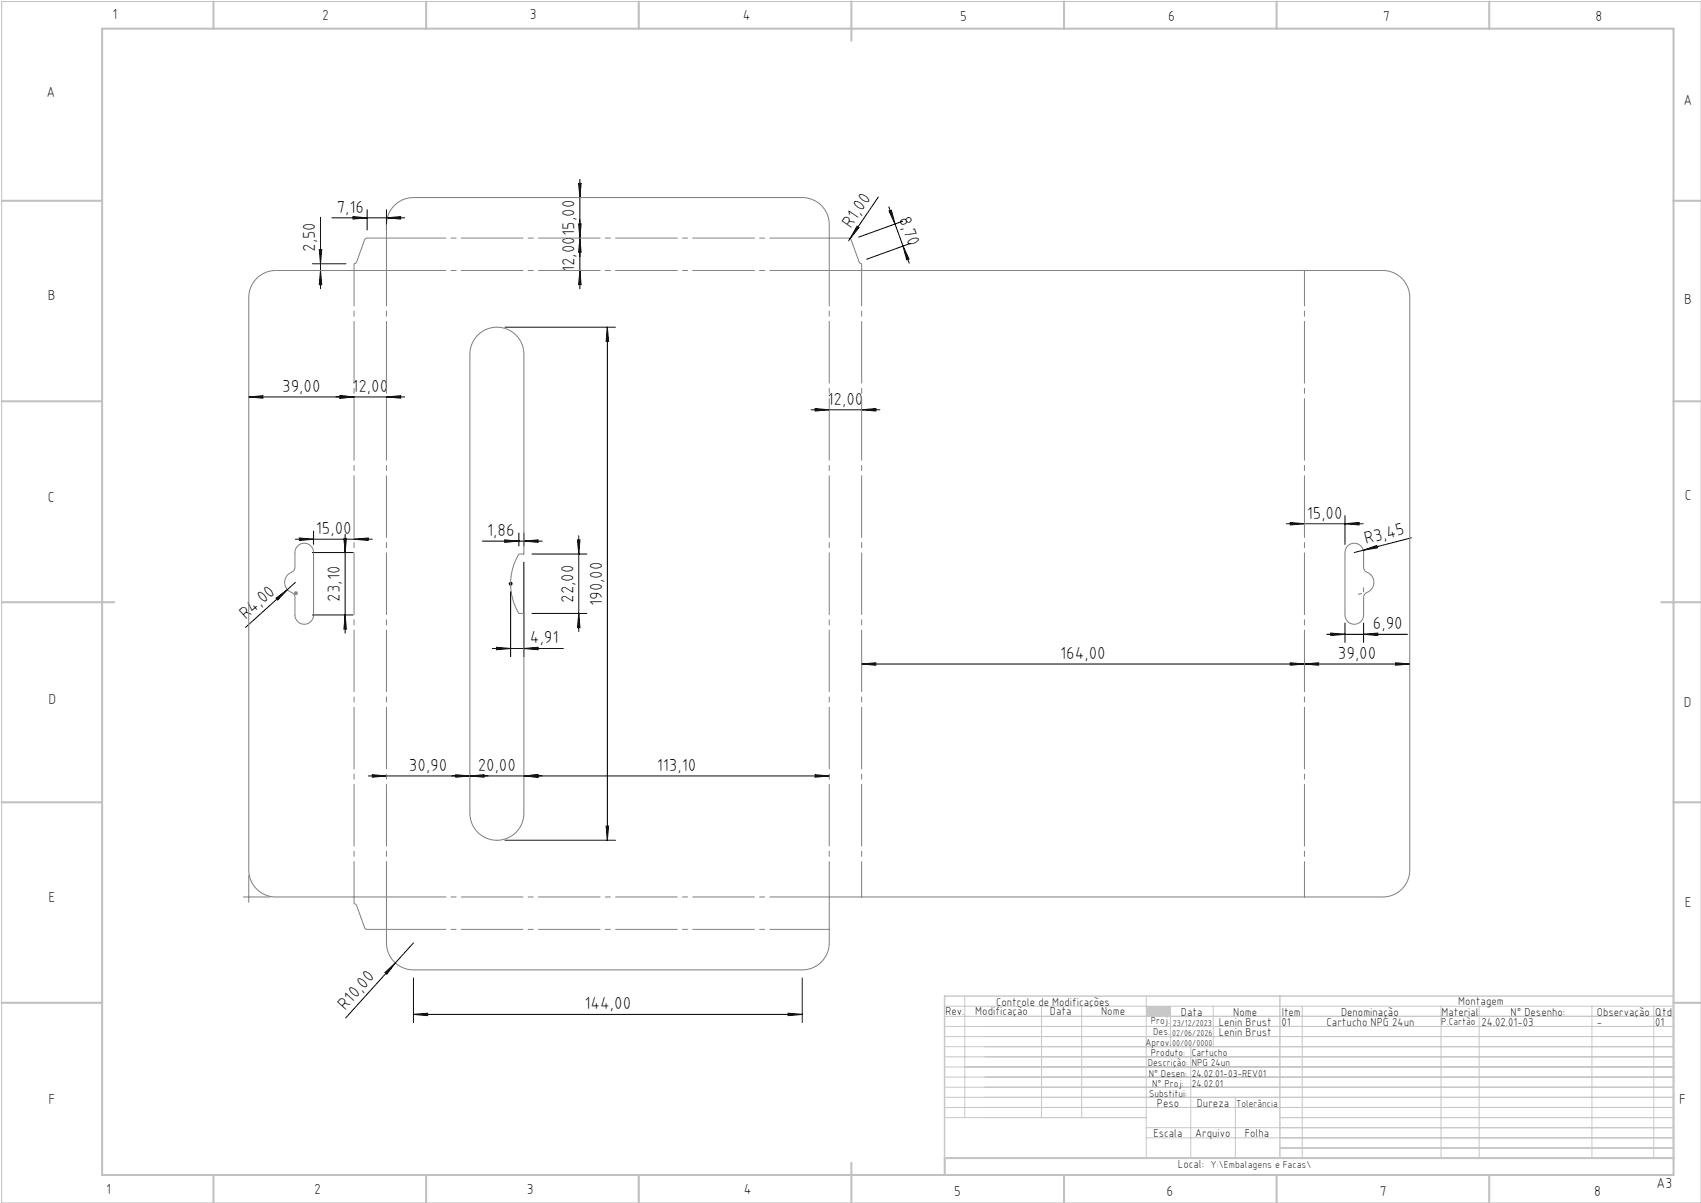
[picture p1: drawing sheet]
<svg xmlns="http://www.w3.org/2000/svg" width="420mm" height="297mm" viewBox="0 0 420 297" stroke-linecap="round" stroke-linejoin="round" font-family="sans-serif">
<path d="M.4 .4h419.6v296.6h-419.6z" fill="none" stroke="#c0c0c0" stroke-width=".25"/>
<g fill="none" stroke="#c0c0c0" stroke-width=".5">
<path d="M25.2 7.1h388v283h-388zM52.7 .4v6.7M105.2 .4v6.7M157.7 .4v6.7M210.2 .4v9.7M262.7 .4v6.7M315.2 .4v6.7M367.7 .4v6.7M.4 49.6h24.8M413.2 49.6h6.8M.4 99.1h24.8M413.2 99.1h6.8"/>
<path d="M.4 148.7h27.8M410.2 148.7h9.8M.4 198.1h24.8M413.2 198.1h6.8M.4 247.6h24.8M413.2 247.6h6.8M52.7 290.1v6.9M105.2 290.1v6.9M157.7 290.1v6.9M210.2 287.1v9.9M262.7 290.1v6.9M315.2 290.1v6.9"/>
<path d="M367.7 290.1v6.9M413.2 285.9h-179.9v4.2"/>
</g>
<g fill="none" stroke="#c3c8d2" stroke-width=".25">
<path d="M233.2 250.9h180M233.2 248.4h180M233.2 253.4h180M233.2 255.9h180M233.2 258.4h180M238.2 245.9v30M257.2 248.4v27.5M267.1 248.4v27.5M283 245.9v40M289 248.4v10M294 258.4v27.5M299.6 248.4v10"/>
<path d="M321.5 248.4v37.5M355.8 248.4v37.5M365.2 248.4v37.5M393.1 248.4v37.5M408.3 248.4v37.5M233.2 260.9h180M233.2 263.4h180M233.2 265.9h180M233.2 268.4h180M233.2 270.9h180M233.2 273.4h180M233.2 275.9h49.8"/>
<path d="M283 278.4h130.2M305 270.9v15M316 275.9h97.2M283 280.9h130.2M316 283.4h97.2"/>
</g>
<path d="M233.2 245.9h180v40h-180zM316 245.9v40" fill="none" stroke="#c3c8d2" stroke-width=".35"/>
<path d="M283 248.4h6v2.5h-6z" fill-rule="evenodd" fill="#c3c8d2"/>
<g fill="none" stroke="#000" stroke-width=".25">
<path d="M79.1 53.6v17.7M81.9 53.8h18M87.1 53.5l3.5 .3-3.5 .3zM90.6 51.8v5M95.4 53.8l3.5-.3v.6zM95.4 51.8v5M142.9 45.3h.6l-.3 3.5zM142.9 55.3h.6l-.3 3.5zM143.2 58.8l.3 3.5h-.6zM143.2 44.3v27M211.6 55.8l.5 .4-2.2 2.7zM216.9 48.6l-7.4 10.8"/>
<path d="M219.5 51.1l1.5 4.2M219.5 52.1l.6-.2 .9 3.4zM221 55.3l3.5 9.7M222.9 54.6l-10.9 3.9M77.1 66.8h8.3M77.1 65.1h8.3M78.8 61.6h.6l-.3 3.5zM79.1 66.8l.3 3.5h-.6zM143.2 66.8l.3 3.5h-.6zM223 60.8l1.4 3.1-.5 .2zM224.8 60.1l-10.8 3.9M61.4 98l3.5-.3v.6z"/>
<path d="M61.4 98h38.5M83.9 97.7l3.5 .3-3.5 .3zM95.4 98l3.5-.3v.6zM124.7 80.8h27.3M150 80.8l.3 3.5h-.6zM150 80.8v126.6M200.3 101.2h17M201.3 100.9l3.5 .3-3.5 .3zM212.8 101.2l3.5-.3v.6zM72.9 133.1h19M73.9 132.8l3.5 .3-3.5 .3zM77.1 136.4h10.1"/>
<path d="M77.4 131.1v3.3M84.9 132.9h.6l-.3 3.5zM85.2 131.9v24.4M87.4 133.1l3.5-.3v.6zM119.1 133.6h14.8M124.6 133.3l3.5 .3-3.5 .3zM128.1 131.6v3.2M129.4 133.6l3.5-.3v.6zM129.4 131.6v3.2M129.4 138.8v23.3M131.4 136.8h13.5M142.6 133.3h.6l-.3 3.5z"/>
<path d="M142.9 132.3v23.6M317.6 129.3h19M318.6 129l3.5 .3-3.5 .3zM332.1 129.3l3.5-.3v.6zM332.1 127.3v7.1M336.6 135.8l3.3-1.1 .2 .6zM348.5 132.8l-14.1 3.6M68.2 147.7l2.8-2.1-2.4 2.5zM72.9 143.8l-12.3 11.1M77.1 151.8h10.1M85.2 151.8l.3 3.5h-.6zM122.6 159.8l3.5 .3-3.5 .3z"/>
<path d="M125.6 144.1h1M125.7 143.8l.7 .7M126.1 143.6v1M126.1 146.1v16M126.4 143.8l-.7 .7M131.4 151.4h13.5M142.9 151.4l.3 3.5h-.6zM327.6 156.6h20M328.6 156.3l3.5 .3-3.5 .3zM332.1 153.8v4.8M336.7 156.6l3.5-.3v.6zM336.7 153.8v4.8"/>
<path d="M121.6 160.1h17.5M129.4 160.1l3.5-.3v.6zM212.8 163.9l3.5-.3v.6zM212.8 163.9h135.3M318.6 163.6l3.5 .3-3.5 .3zM322.1 163.9l3.5-.3v.6zM344.6 163.6l3.5 .3-3.5 .3zM90.9 191.6h113.9M91.9 191.3l3.5 .3-3.5 .3zM112.5 191.3l3.5 .3-3.5 .3zM116 191.6l3.5-.3v.6zM129.4 191.6l3.5-.3v.6z"/>
<path d="M201.3 191.3l3.5 .3-3.5 .3zM124.7 207.4h27.3M149.7 203.9h.6l-.3 3.5zM97.6 237.7l-12.3 13.6M102.1 232.8l-4.5 4.9M95.1 240.1l2.5-2.4-2.1 2.8zM102.1 250.4l3.5-.3v.6zM102.1 241.4v11M102.1 250.4h96M194.6 250.1l3.5 .3-3.5 .3zM198.1 241.4v11"/>
</g>
<g fill="none" stroke="#808080" stroke-width=".25">
<path d="M95.4 58.8h-4.8l-.4 .2-2.2 5.7-.6 .4v1.7M204.8 58.8h4.7l.5 .2 2.1 5.7 .7 .4v1.7M63.4 68.7l1.8-1.3 1.4-.5 1.1-.1h27.7v-11.4a6.7 6.7 0 0 1 6.7-6.6h96a6.7 6.7 0 0 1 6.7 6.6v11.4h136.6a6.7 6.7 0 0 1 6.7 6.6v141.4a6.7 6.7 0 0 1-6.7 6.6h-136.6v11.4a6.7 6.7 0 0 1-6.7 6.6h-96a6.7 6.7 0 0 1-6.7-6.6v-11.4h-27.3a6.7 6.7 0 0 1-6.7-6.6v-141.4l.1-1.1 .4-1.4 .8-1.3zM118 82.7a6.7 6.7 0 0 1 7.2-1.4 6.7 6.7 0 0 1 4.2 6.1v49.4h-1.3a14.2 14.2 0 0 0 0 14.6h1.3v49.4a6.7 6.7 0 0 1-6.7 6.6 6.7 6.7 0 0 1-6.7-6.6v-113.4l.1-1.1 .4-1.4 .5-1zM73.5 134.8a2.3 2.3 0 0 1 2.5-.5 2.3 2.3 0 0 1 1.4 2.1v15.4a2.3 2.3 0 0 1-2.3 2.3 2.3 2.3 0 0 1-2.3-2.3v-4.7a2.09 2.09 0 0 0-1.4-1.2 2.73 2.73 0 0 1-1.1-2.7 2.73 2.73 0 0 1 2-2.1l.5-.9 .1-4.2zM332.7 134.8a2.3 2.3 0 0 1 2.5-.5 2.3 2.3 0 0 1 1.5 2.1v4a2.09 2.09 0 0 0 1.5 1.2 2.73 2.73 0 0 1 1 2.7 2.73 2.73 0 0 1-2 2.1l-.5 .9v4.5a2.3 2.3 0 0 1-2.3 2.3 2.3 2.3 0 0 1-2.3-2.3v-15.4l.2-.8zM72.6 146.4h1M72.7 146.1l.7 .7M73.1 145.9v1M73.4 146.1l-.7 .7M336.2 146.5l-.8 .2M336.7 145.1v1.1"/>
<path d="M61.4 216.1v6.7M60.1 221.4h6.7M87.4 221.4v1.7l.6 .5 2.2 5.7 .4 .1h4.8"/>
</g>
<path d="M87.4 66.8v154.6M95.4 66.8v154.6M204.8 66.8v154.6M212.8 66.8v154.6M322.1 66.8v154.6" fill="none" stroke="#808080" stroke-width=".25" stroke-dasharray="15.2 1.3 1.3 1.3" stroke-dashoffset="6.5"/>
<path d="M95.4 58.8h109.4M95.4 66.8h109.4M95.4 229.4h109.4M204.8 221.4h-109.4" fill="none" stroke="#808080" stroke-width=".25" stroke-dasharray="15.2 1.3 1.3 1.3" stroke-dashoffset=".6"/>
<g fill="#000">
<path d="M211.6 55.8l.5 .4-2.2 2.7zM336.6 135.8l3.3-1.1 .2 .6zM68.2 147.7l2.8-2.1-2.4 2.5zM95.1 240.1l2.5-2.4-2.1 2.8z"/>
<path d="M142.9 45.3h.6l-.3 3.5zM143.2 58.8l.3 3.5h-.6zM142.9 55.3h.6l-.3 3.5zM143.2 66.8l.3 3.5h-.6zM84.9 132.9h.6l-.3 3.5zM85.2 151.8l.3 3.5h-.6z"/>
<path d="M219.5 52.1l.6-.2 .9 3.4zM223 60.8l1.4 3.1-.5 .2z"/>
<path d="M79.1 66.8l.3 3.5h-.6zM78.8 61.6h.6l-.3 3.5z"/>
<path d="M83.9 97.7l3.5 .3-3.5 .3zM61.4 98l3.5-.3v.6zM201.3 191.3l3.5 .3-3.5 .3zM129.4 191.6l3.5-.3v.6zM116 191.6l3.5-.3v.6zM91.9 191.3l3.5 .3-3.5 .3zM129.4 133.6l3.5-.3v.6zM124.6 133.3l3.5 .3-3.5 .3zM95.4 53.8l3.5-.3v.6zM87.1 53.5l3.5 .3-3.5 .3z"/>
<path d="M83.9 97.7l3.5 .3-3.5 .3zM95.4 98l3.5-.3v.6zM73.9 132.8l3.5 .3-3.5 .3zM87.4 133.1l3.5-.3v.6zM328.6 156.3l3.5 .3-3.5 .3zM336.7 156.6l3.5-.3v.6zM102.1 250.4l3.5-.3v.6zM194.6 250.1l3.5 .3-3.5 .3z"/>
<path d="M201.3 100.9l3.5 .3-3.5 .3zM212.8 101.2l3.5-.3v.6z"/>
<path d="M332.1 129.3l3.5-.3v.6zM318.6 129l3.5 .3-3.5 .3z"/>
<path d="M122.6 159.8l3.5 .3-3.5 .3zM129.4 160.1l3.5-.3v.6z"/>
<path d="M322.1 163.9l3.5-.3v.6zM344.6 163.6l3.5 .3-3.5 .3z"/>
<path d="M318.6 163.6l3.5 .3-3.5 .3zM212.8 163.9l3.5-.3v.6zM129.4 191.6l3.5-.3v.6zM112.5 191.3l3.5 .3-3.5 .3z"/>
<path d="M149.7 203.9h.6l-.3 3.5zM150 80.8l.3 3.5h-.6zM142.9 151.4l.3 3.5h-.6zM142.6 133.3h.6l-.3 3.5z"/>
</g>
<g font-size="4.3">
<text x="83.1" y="52.5">7,16</text>
<text x="141.9" y="58.2" transform="rotate(-90 141.9 58.2)">15,00</text>
<text x="210" y="56.5" transform="rotate(-56 210 56.5)">R1,00</text>
<text x="221.9" y="54.1" transform="rotate(70 221.9 54.1)">8,70</text>
<text x="77.8" y="62.2" transform="rotate(-90 77.8 62.2)">2,50</text>
<text x="141.9" y="67.2" transform="rotate(-90 141.9 67.2)">12,00</text>
<text x="69.7" y="96.7">39,00</text>
<text x="87" y="96.7">12,00</text>
<text x="204.3" y="99.9">12,00</text>
<text x="78" y="131.8">15,00</text>
<text x="322.7" y="128">15,00</text>
<text x="120.3" y="132.3">1,86</text>
<text x="337.3" y="134.4" transform="rotate(-14 337.3 134.4)">R3,45</text>
<text x="83.9" y="148.5" transform="rotate(-90 83.9 148.5)">23,10</text>
<text x="141.6" y="148.8" transform="rotate(-90 141.6 148.8)">22,00</text>
<text x="148.7" y="149.6" transform="rotate(-90 148.7 149.6)">190,00</text>
<text x="60.7" y="153.2" transform="rotate(-42 60.7 153.2)">R4,00</text>
<text x="339" y="155.3">6,90</text>
<text x="130.9" y="158.8">4,91</text>
<text x="261.8" y="162.6">164,00</text>
<text x="330.4" y="162.6">39,00</text>
<text x="101" y="190.3">30,90</text>
<text x="118" y="190.3">20,00</text>
<text x="162.2" y="190.3">113,10</text>
<text x="85.2" y="249.6" transform="rotate(-48 85.2 249.6)">R10,00</text>
<text x="144.3" y="249.2">144,00</text>
</g>
<g font-size="3.6">
<text x="27.8" y="4.8">1</text>
<text x="79.5" y="4.9">2</text>
<text x="130.8" y="4.8">3</text>
<text x="183.4" y="4.9">4</text>
<text x="237.1" y="5.1">5</text>
<text x="288.4" y="5.2">6</text>
<text x="341.5" y="5.1">7</text>
<text x="394" y="5.2">8</text>
<text x="11.5" y="24">A</text>
<text x="415.7" y="25.8">A</text>
<text x="11.8" y="74.1">B</text>
<text x="415.8" y="75.1">B</text>
<text x="11.8" y="124">C</text>
<text x="416" y="123.5">C</text>
<text x="12" y="173.7">D</text>
<text x="415.8" y="174.7">D</text>
<text x="12" y="222.6">E</text>
<text x="416" y="223.9">E</text>
<text x="12" y="272.6">F</text>
<text x="414.6" y="272.6">F</text>
<text x="409" y="293.3">A3</text>
<text x="26.2" y="294.8">1</text>
<text x="77.6" y="294.8">2</text>
<text x="130.1" y="294.8">3</text>
<text x="183.7" y="294.7">4</text>
<text x="235.6" y="295.2">5</text>
<text x="288" y="295.2">6</text>
<text x="340.7" y="295.2">7</text>
<text x="393.6" y="295.2">8</text>
</g>
<g font-size="2.9">
<text x="240.8" y="250.6">Modificação</text>
<text x="259.2" y="250.6">Data</text>
<text x="271.9" y="250.6">Nome</text>
<text x="290.9" y="288.4">Local:</text>
</g>
<g font-size="2.8">
<text x="233.4" y="250.6">Rev.</text>
<text x="246" y="248.4">Controle de Modificações</text>
<text x="291.6" y="250.8">Data</text>
<text x="304.5" y="250.8">Nome</text>
<text x="316.5" y="250.9">Item</text>
<text x="331.1" y="250.9">Denominação</text>
<text x="355.9" y="250.9">Material</text>
<text x="360.1" y="248.2">Montagem</text>
<text x="373" y="250.9">N° Desenho:</text>
<text x="394.3" y="250.9">Observação</text>
<text x="408.7" y="250.9">Qtd</text>
<text x="300.9" y="253.3">Lenin Brust</text>
<text x="300.9" y="255.8">Lenin Brust</text>
<text x="316.4" y="253.3">01</text>
<text x="327.5" y="253.3">Cartucho NPG 24un</text>
<text x="365.8" y="253.3">24.02.01-03</text>
<text x="394.3" y="253.3">-</text>
<text x="408.6" y="253.3">01</text>
<text x="285.6" y="273.3">Peso</text>
<text x="295.5" y="273.3">Dureza</text>
<text x="284.8" y="280.8">Escala</text>
<text x="295.1" y="280.8">Arquivo</text>
<text x="307.3" y="280.8">Folha</text>
</g>
<g font-size="2.5">
<text x="284.1" y="252.9">Proj.</text>
<text x="284.8" y="255.5">Des.</text>
<text x="355.9" y="253">P.Cartão</text>
<text x="282.8" y="258.3">Aprov.</text>
<text x="283.4" y="263.3">Descrição:</text>
<text x="284.2" y="260.7">Produto:</text>
<text x="294.3" y="263.2">NPG 24un</text>
<text x="294.3" y="260.7">Cartucho</text>
<text x="283.7" y="265.9">N° Desen:</text>
<text x="284.5" y="268.3">N° Proj:</text>
<text x="294.3" y="268.3">24.02.01</text>
<text x="294.3" y="265.9">24.02.01-03-REV01</text>
<text x="283.7" y="270.9">Substitui:</text>
<text x="305.2" y="273.3">Tolerância</text>
<text x="298.9" y="288.4">Y:\Embalagens e Facas\</text>
</g>
<g font-size="2.1">
<text x="289.4" y="255.8">02/06/2026</text>
<text x="289.6" y="253.3">23/12/2023</text>
<text x="289.4" y="258.3">00/00/0000</text>
</g>
</svg>
